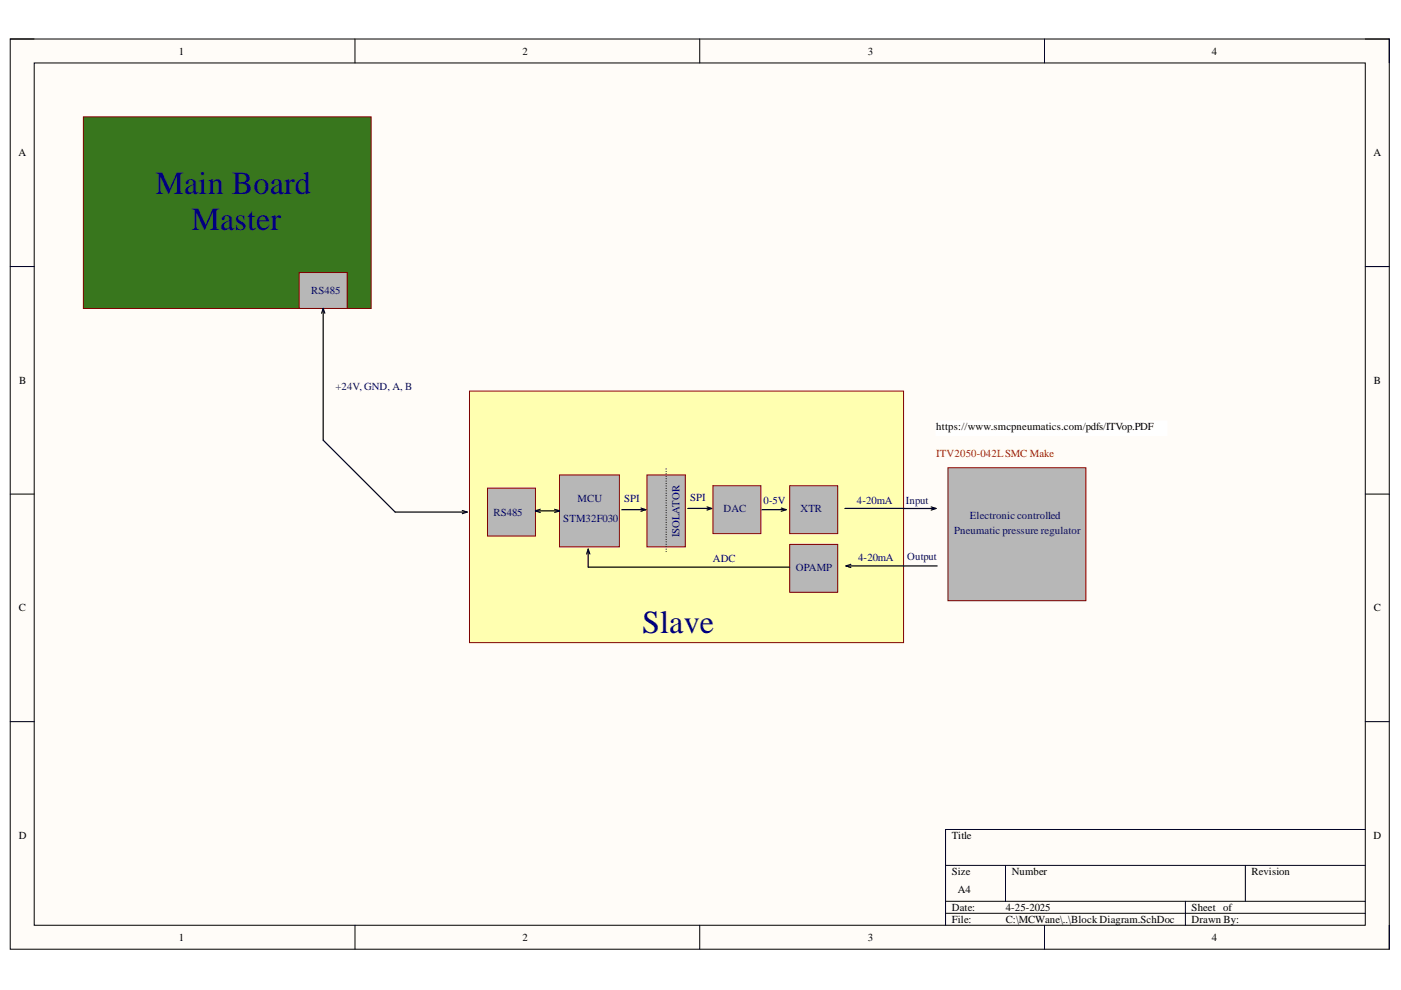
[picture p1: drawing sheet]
<svg xmlns="http://www.w3.org/2000/svg" width="297mm" height="210mm" viewBox="0 0 297 210" stroke-linecap="round" stroke-linejoin="round" font-family="sans-serif">
<path d="M2.2 8.3h292.4v193h-292.4z" fill-rule="evenodd" fill="#fffcf8"/>
<path d="M2.2 8.3h292.4v193h-292.4z" fill="none" stroke="#000" stroke-width=".21"/>
<path d="M7.3 13.4h282.2v182.8h-282.2z" fill-rule="evenodd" fill="#fffcf8"/>
<g fill="none" stroke="#000" stroke-width=".21">
<path d="M2.2 8.3h5.1M7.3 13.4h282.2v182.8h-282.2zM75.3 8.3v5M148.4 8.3v5M221.5 8.3v5.1M289.5 8.3h5.1v5.1M2.2 56.5h5.1M289.5 56.5h5.1M2.2 104.8h5.1M289.5 104.8h5.1M2.2 153h5.1M289.5 153h5.1"/>
<path d="M289.5 175.9h-89v20.3M75.3 196.2v5.1M148.4 196.2v5.1M200.5 183.5h89M200.5 191.1h89M200.5 193.6h89M213.2 183.5v7.6M221.5 196.2v5.1M251.3 191.1v5.1M264 183.5v7.6M294.6 196.2v5.1"/>
</g>
<path d="M17.7 24.8h61v40.6h-61z" fill-rule="evenodd" fill="#38761d"/>
<path d="M17.7 24.8h61v40.6h-61z" fill="none" stroke="#800000" stroke-width=".21"/>
<path d="M63.4 57.8h10.2v7.6h-10.2z" fill-rule="evenodd" fill="#b7b7b7"/>
<path d="M63.4 57.8h10.2v7.6h-10.2z" fill="none" stroke="#800000" stroke-width=".21"/>
<path d="M68.5 65.4v27.9l15.3 15.3h15.2M68.5 65.4l-.3 1M68.5 65.4l.4 1M98 108.2l1 .4M99 108.6l-1 .3" fill="none" stroke="#000" stroke-width=".25"/>
<path d="M99.5 82.9h92.1v53.3h-92.1z" fill-rule="evenodd" fill="#ffffb0"/>
<path d="M99.5 82.9h92.1v53.3h-92.1z" fill="none" stroke="#800000" stroke-width=".21"/>
<path d="M103.4 103.5h10.1v10.2h-10.1z" fill-rule="evenodd" fill="#b7b7b7"/>
<path d="M103.4 103.5h10.1v10.2h-10.1z" fill="none" stroke="#800000" stroke-width=".21"/>
<path d="M118.6 100.7h12.7v15.2h-12.7z" fill-rule="evenodd" fill="#b7b7b7"/>
<path d="M118.6 100.7h12.7v15.2h-12.7z" fill="none" stroke="#800000" stroke-width=".21"/>
<path d="M113.5 108.3h5.1M113.5 108.3l1 .4M114.5 108l-1 .3M117.6 108l1 .3M118.6 108.3l-1 .4" fill="none" stroke="#000" stroke-width=".25"/>
<path d="M137.2 100.7h8.1v15.2h-8.1z" fill-rule="evenodd" fill="#b7b7b7"/>
<path d="M137.2 100.7h8.1v15.2h-8.1z" fill="none" stroke="#800000" stroke-width=".21"/>
<g fill="none" stroke="#000" stroke-width=".25">
<path d="M141.2 99.4h.1M141.2 99.9h.1M131.8 108.1h5.1M135.9 107.7l1 .4M136.9 108.1l-1 .3M141.2 100.5h.1M141.2 101h.1M141.2 101.5h.1M141.2 102h.1M141.2 102.5h.1M141.2 103h.1M141.2 103.5v.1"/>
<path d="M141.2 104.1h.1M141.2 104.6h.1M141.2 105.1h.1M141.2 105.6h.1M141.2 106.1h.1M141.2 106.6h.1M141.2 107.2h.1M141.2 107.7h.1M141.2 108.2h.1M141.2 108.7h.1M141.2 109.2h.1M141.2 109.7h.1"/>
<path d="M141.2 110.2h.1M141.2 110.8h.1M141.2 111.3h.1M141.2 111.8h.1M141.2 112.3h.1M141.2 112.8h.1M141.2 113.3h.1M141.2 113.9h.1M141.2 114.4h.1M141.2 114.9h.1M141.2 115.4h.1M141.2 115.9h.1"/>
<path d="M141.2 116.4h.1M141.2 116.9v.1M145.8 107.8h5.1M149.9 107.5l1 .3M150.9 107.8l-1 .3"/>
</g>
<path d="M151.2 103h10.1v10.1h-10.1z" fill-rule="evenodd" fill="#b7b7b7"/>
<path d="M151.2 103h10.1v10.1h-10.1z" fill="none" stroke="#800000" stroke-width=".21"/>
<path d="M167.4 103h10.2v10.1h-10.2z" fill-rule="evenodd" fill="#b7b7b7"/>
<path d="M167.4 103h10.2v10.1h-10.2z" fill="none" stroke="#800000" stroke-width=".21"/>
<path d="M161.6 108.1h5.1M165.6 107.7l1.1 .4M166.7 108.1l-1.1 .3M179.1 107.8h19.3M197.4 107.5l1 .3M198.4 107.8l-1 .3" fill="none" stroke="#000" stroke-width=".25"/>
<path d="M198.4 89.3h49v3h-49z" fill-rule="evenodd" fill="#fff"/>
<path d="M198.4 89.3h49v3h-49z" fill="none" stroke="#fff" stroke-width=".21"/>
<path d="M201 99.2h29.2v28.2h-29.2z" fill-rule="evenodd" fill="#b7b7b7"/>
<path d="M201 99.2h29.2v28.2h-29.2z" fill="none" stroke="#800000" stroke-width=".21"/>
<path d="M179.4 120h19.3M179.4 120l1 .3M180.4 119.7l-1 .3" fill="none" stroke="#000" stroke-width=".25"/>
<path d="M167.4 115.4h10.2v10.2h-10.2z" fill-rule="evenodd" fill="#b7b7b7"/>
<path d="M167.4 115.4h10.2v10.2h-10.2z" fill="none" stroke="#800000" stroke-width=".21"/>
<path d="M124.7 116.4v3.9h42.7M124.7 116.4l-.3 1.1M124.7 116.4l.4 1.1" fill="none" stroke="#000" stroke-width=".25"/>
<g font-size="6.8" fill="#000080">
<text x="33" y="41.1">Main Board</text>
<text x="40.6" y="48.7">Master</text>
<text x="136.2" y="134.2">Slave</text>
</g>
<g font-size="2.3">
<text x="37.9" y="11.6">1</text>
<text x="110.8" y="11.6">2</text>
<text x="184" y="11.6">3</text>
<text x="257" y="11.6">4</text>
<text x="3.9" y="33.1">A</text>
<text x="291.2" y="33.1">A</text>
<text x="4.1" y="81.4">B</text>
<text x="291.3" y="81.4">B</text>
<text x="198.5" y="91.2">https://www.smcpneumatics.com/pdfs/ITVop.PDF</text>
<text x="4" y="129.6">C</text>
<text x="291.3" y="129.6">C</text>
<text x="4" y="177.8">D</text>
<text x="201.8" y="177.8">Title</text>
<text x="291.2" y="177.8">D</text>
<text x="201.8" y="185.5">Size</text>
<text x="214.5" y="185.5">Number</text>
<text x="265.3" y="185.5">Revision</text>
<text x="203.1" y="189.3">A4</text>
<text x="201.8" y="193.1">Date:</text>
<text x="201.8" y="195.7">File:</text>
<text x="213.2" y="193.1">4-25-2025</text>
<text x="213.2" y="195.7">C:\MCWane\..\Block Diagram.SchDoc</text>
<text x="252.6" y="193.1">Sheet of</text>
<text x="252.6" y="195.7">Drawn By:</text>
<text x="37.9" y="199.5">1</text>
<text x="110.8" y="199.5">2</text>
<text x="184" y="199.5">3</text>
<text x="257" y="199.5">4</text>
</g>
<g font-size="2.3" fill="#000080">
<text x="66" y="62.3">RS485</text>
<text x="71.1" y="82.6">+24V, GND, A, B</text>
<text x="122.5" y="106.5">MCU</text>
<text x="132.4" y="106.5">SPI</text>
<text x="146.3" y="106.3">SPI</text>
<text x="161.9" y="106.8">0-5V</text>
<text x="181.7" y="106.8">4-20mA</text>
<text x="192.1" y="106.8">Input</text>
<text x="104.6" y="109.3">RS485</text>
<text x="119.4" y="110.6">STM32F030</text>
<text x="144" y="113.9" transform="rotate(-90 144 113.9)">ISOLATOR</text>
<text x="153.4" y="108.6">DAC</text>
<text x="169.8" y="108.6">XTR</text>
<text x="202.3" y="113.1">Pneumatic pressure regulator</text>
<text x="205.6" y="110.1">Electronic controlled</text>
<text x="151.1" y="119.2">ADC</text>
<text x="181.9" y="119">4-20mA</text>
<text x="192.3" y="118.7">Output</text>
<text x="168.7" y="121">OPAMP</text>
</g>
<text font-size="2.3" fill="#f00" x="198.5" y="96.9">ITV2050-042LSMC Make</text>
</svg>
